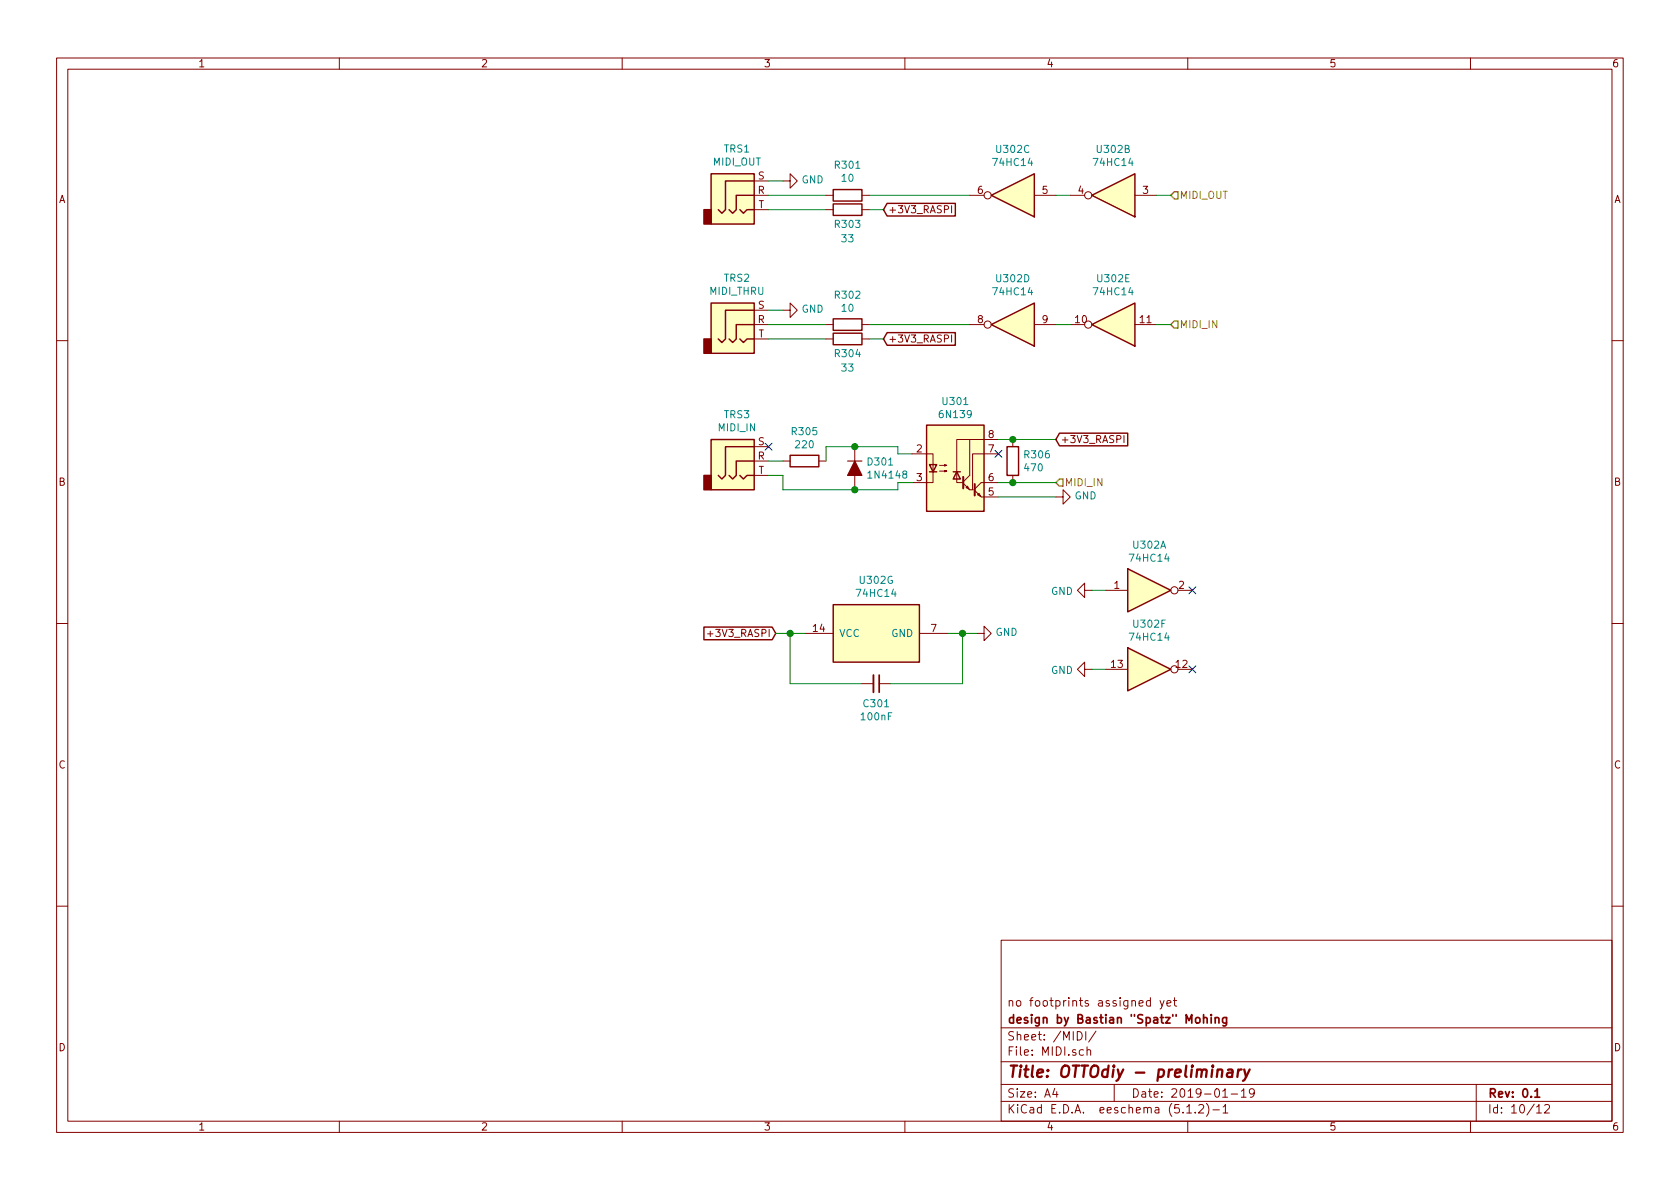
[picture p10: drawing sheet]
<svg xmlns="http://www.w3.org/2000/svg" width="297mm" height="210mm" viewBox="0 0 297 210" stroke-linecap="round" stroke-linejoin="round" font-family="sans-serif">
<g fill="none" stroke="#840000" stroke-width=".18">
<path d="M10 10.3h277v189.9h-277zM12 12.2h273v186.1h-273zM60 10.3v1.9M110 10.3v1.9M160 10.3v1.9M210 10.3v1.9M260 10.3v1.9M133.3 34.5h2.6M133.3 32h2.6M133.3 37.1h2.6M138.4 32h1.3v-1.3l1.3 1.3-1.3 1.3v-1.3M146 34.5h1.3"/>
<path d="M146 37.1h1.3M152.4 34.5h1.3M152.4 37.1h1.3M168.2 36.4v1.2M171.4 34.5h2.6M182.9 34.5h3.8M189.2 34.5h2.6M200.7 34.5h3.8M133.3 57.4h2.6M133.3 54.9h2.6M133.3 59.9h2.6M138.4 54.9h1.3v-1.3l1.3 1.3-1.3 1.2v-1.2"/>
<path d="M146 57.4h1.3M146 59.9h1.3M152.4 57.4h1.3M152.4 59.9h1.3M168.2 59.2v1.3M171.4 57.4h2.6M182.9 57.4h3.8M189.2 57.4h2.6M200.7 57.4h3.8M10 60.2h2M133.3 79h2.6M151.1 79v7.6"/>
<path d="M171.4 77.7h-2.2v7.6h1M176.5 77.7h-5.1v6.4l-1.1 1.1M179.1 77.7v1.3M198.7 77v1.3M285 60.2h2M133.3 81.5h2.6M133.3 84.1h2.6M138.4 81.5h1.3M144.8 81.5h1.2M161.3 80.3h3.7v5h-3.7M166.1 83.3h1.3l-.4 .1v-.2l.4 .1M166.1 82.3h1.3l-.4 .1v-.2l.4 .1"/>
<path d="M170.3 85.5l1.1 1.1h.7M170.8 86.2l.3-.2 .2 .5zM172.3 86.7l1.2 1.2h3M172.8 87.5l.3-.3 .3 .6zM176.5 80.3h-4.5v6.3M176.5 85.3h-3l-1.2 1.2M179.1 84.1v1.2M186.7 87.9h1.3v-1.3l1.2 1.3-1.2 1.2v-1.2M10 110.3h2M125.1 112.1h1M142.2 112h5.1M162.6 112h5"/>
<path d="M172.7 112h1.3v-1.3l1.3 1.3-1.3 1.3v-1.3M191.8 104.4v-1.3l-1.3 1.3 1.3 1.3v-1.3h1.2M191.8 118.4v-1.3l-1.3 1.3 1.3 1.2v-1.2h1.2M195.6 104.4h3.8M195.6 118.4h3.8M208.3 104.4h2.5M208.3 118.4h2.5M285 110.3h2M152.4 120.9h2M155.4 120.9h2.1M10 160.2h2M177 166.3h108v32h-108z"/>
<path d="M203.4 177l-.4-.1-.3 .3 .1 .6h.6M203.4 176.4v1.5M205.1 176.9l.4 1M205.8 176.9l-.5 1.4-.2 .1M206.3 177.4l.7-.1v-.3l-.4-.1-.3 .2 .1 .7h.6M207.5 176.9h.6M207.7 176.4v1.3l.4 .2M285 160.2h2M60 198.3v1.9M110 198.3v1.9M160 198.3v1.9M177 194.8h108"/>
<path d="M177 191.8h108M177 187.8h108M177 181.8h108M186.5 192.5l-.4 1h1M186.8 193v1M190.5 182.4a.76 .76 0 0 1 .8 .8 .76 .76 0 0 1-.8 .7zM191.6 185.7l-.5-.1-.3 .3 .1 .6 .2 .1 .5-.1M192 182.4v1.5M192.2 185.7l.2-.1 .4 .1v.9M192.2 185.1v1.5M193.8 182.3l-1.3 2M197 191.8v3"/>
<path d="M209.8 195.8l.5-.5v1.5M209.8 196.8h.9M210 198.3v1.9M211.3 196.7v.1M212 195.5l.2-.2h.3l.3 .5-.9 1h.9M213.3 195.1a1.71 1.71 0 0 1 0 2.3M214.5 196.3h1.1M216.2 194h.8M216.3 195.8l.4-.5v1.5M216.3 196.8h.8M217.7 193.5h1.1M219.5 193l.4-.5v1.5"/>
<path d="M219.5 194h.8M221.8 193.2l-.3 .3h-.3l-.3-.3v-.4l.2-.2 .4-.1 .2 .2a1.13 1.13 0 0 1-.2 1.2l-.4 .1M260 198.3v1.9M261 191.8v6.5M271.7 195.8l.4-.5v1.5M271.7 196.8h.8M273.1 195.5l.2-.2h.4l.2 .2 .1 .3-.1 .2-.9 .8h1"/>
<circle cx="174.6" cy="34.5" r=".63"/>
<circle cx="192.4" cy="34.5" r=".63"/>
<circle cx="174.6" cy="57.4" r=".63"/>
<circle cx="192.4" cy="57.4" r=".63"/>
<circle cx="207.6" cy="118.4" r=".63"/>
<circle cx="207.6" cy="104.4" r=".63"/>
</g>
<path d="M155.4 119.4v3M212.8 179.4v1.5M214.1 179.4v.2M214.1 179.9v1M214.9 179.9v1M216.9 179.9v1.2l-.3 .3h-.4M212.8 180.1l.2-.2 .4 .1v.9M214.9 180.1v-.1a.37 .37 0 0 1 .6 .1v.8M216.9 180l-.5-.1-.2 .3v.6l.2 .1 .5-.1M271.4 193l.4-.5v1.5M271.4 194h.8" fill="none" stroke="#840000" stroke-width=".3"/>
<path d="M215.3 189.3a.5 .5 0 0 1 .8 .1l-.1 1M217.1 189.2h.8l-.1 1.2M217.9 189.6l-.7 .1a.41 .41 0 0 0-.3 .3 .41 .41 0 0 0 .2 .4l.7-.1M218.9 189.1l-.1 1.3M219.5 189.1a.55 .55 0 0 0-.6 .4M220 189.1l.3 1.3M221 189.1l-.9 1.8-.3 .2" fill="none" stroke="#840000" stroke-width=".41"/>
<g fill="#ffffc2" stroke="#ffffc2" stroke-width=".18">
<path d="M125.7 30.7h7.6v8.9h-7.6z"/>
<path d="M125.7 53.6h7.6v8.9h-7.6z"/>
<path d="M125.7 77.7h7.6v8.9h-7.6z"/>
<path d="M163.8 75.2h10.2v15.2h-10.2z"/>
<path d="M199.4 100.6l7.6 3.8-7.6 3.8z"/>
<path d="M193 34.5l7.7-3.8v7.6z"/>
<path d="M175.3 34.5l7.6-3.8v7.6z"/>
<path d="M175.3 57.4l7.6-3.8v7.6z"/>
<path d="M193 57.4l7.7-3.8v7.6z"/>
<path d="M199.4 114.5l7.6 3.9-7.6 3.8z"/>
<path d="M147.3 106.9h15.3v10.2h-15.3z"/>
</g>
<g fill="none" stroke="#840000" stroke-width=".25">
<path d="M125.7 30.7h7.6v8.9h-7.6zM130.8 37.1l.6 .6 .7-.6h1.2M133.3 34.5h-3.1v2.6l-.7 .6-.6-.6M133.3 32h-5v5.1l-.7 .6-.6-.6M147.3 33.5h5.1v2.1h-5.1zM147.3 36.1h5.1v2h-5.1zM156.8 36h12.1v2.2h-12.1l-.6-1.1zM175.3 34.5l7.6-3.8v7.6zM193 34.5l7.7-3.8v7.6zM125.7 53.6h7.6v8.9h-7.6zM130.8 59.9l.6 .7 .7-.7h1.2M133.3 57.4h-3.1v2.5l-.7 .7-.6-.7"/>
<path d="M133.3 54.9h-5v5l-.7 .7-.6-.7M147.3 56.4h5.1v2h-5.1zM147.3 58.9h5.1v2.1h-5.1zM156.8 58.8h12.1v2.3h-12.1l-.6-1.2zM175.3 57.4l7.6-3.8v7.6zM193 57.4l7.7-3.8v7.6zM125.7 77.7h7.6v8.9h-7.6zM133.3 79h-5v5.1l-.7 .6-.6-.6M163.8 75.2h10.2v15.2h-10.2zM178.1 79h2v5.1h-2zM187.3 76.6h12.1v2.2h-12.1l-.6-1.1zM130.8 84.1l.6 .6 .7-.6h1.2"/>
<path d="M133.3 81.5h-3.1v2.6l-.7 .6-.6-.6M139.7 80.5h5.1v2h-5.1zM164.3 82.2h1.3l-.6 1.2zM164.3 83.4h1.3M168.5 83.4h1.3M169.2 83.4l.6 1.3h-1.3zM124.5 110.9h12l.7 1.1-.7 1.1h-12zM147.3 106.9h15.3v10.2h-15.3zM199.4 100.6l7.6 3.8-7.6 3.8zM199.4 114.5l7.6 3.9-7.6 3.8z"/>
</g>
<g fill="#840000" stroke="#840000" stroke-width=".25">
<path d="M124.5 37.1h1.2v2.5h-1.2z"/>
<path d="M124.5 59.9h1.2v2.6h-1.2z"/>
<path d="M124.5 84.1h1.2v2.5h-1.2z"/>
</g>
<g fill="none" stroke="#008400" stroke-width=".18">
<path d="M135.9 34.5h10.1M135.9 37.1h10.1M135.9 32h2.5M153.7 34.5h17.7M153.7 37.1h2.5M186.7 34.5h2.5M204.5 34.5h2.5M135.9 57.4h10.1M135.9 59.9h10.1M135.9 54.9h2.5M153.7 57.4h17.7M153.7 59.9h2.5"/>
<path d="M186.7 57.4h2.5M204.5 57.4h2.5M176.5 77.7h10.2M135.9 81.5h2.5M135.9 84.1h2.5v2.5h20.3v-1.3h2.6M161.3 80.3h-2.6v-1.3h-12.7v2.5M176.5 85.3h10.2M176.5 87.9h10.2M137.2 112h5M139.7 112v8.9h12.7M167.6 112h5.1M170.2 112v8.9h-12.7"/>
<path d="M193 104.4h2.6M193 118.4h2.6"/>
</g>
<path d="M207.6 33.9h.7v1.3h-.7l-.6-.7zM207.6 56.8h.7v1.2h-.7l-.6-.6zM187.3 84.7h.7v1.3h-.7l-.6-.7z" fill="none" stroke="#848400" stroke-width=".25"/>
<path d="M135.3 78.4l1.2 1.2M136.5 78.4l-1.2 1.2M175.9 79.6l1.2 1.3M177.1 79.6l-1.2 1.3M210.2 103.8l1.2 1.2M210.2 117.7l1.2 1.3M211.4 103.8l-1.2 1.2M211.4 117.7l-1.2 1.3" fill="none" stroke="#000084" stroke-width=".18"/>
<path d="M149.9 81.5h2.5" fill="none" stroke="#840000" stroke-width=".2"/>
<path d="M151.1 81.5l1.3 2.6h-2.5z" fill="#840000" stroke="#840000" stroke-width=".2"/>
<path d="M170.3 84.3v2.1M172.3 85.6v2" fill="none" stroke="#840000" stroke-width=".36"/>
<g fill="#008400" stroke="#008400" stroke-width=".25">
<circle cx="151.1" cy="79" r=".51"/>
<circle cx="151.1" cy="86.6" r=".51"/>
<circle cx="179.1" cy="85.3" r=".51"/>
<circle cx="179.1" cy="77.7" r=".51"/>
<circle cx="139.7" cy="112" r=".51"/>
<circle cx="170.2" cy="112" r=".51"/>
</g>
<path d="M154.4 119.4v3" fill="none" stroke="#840000" stroke-width=".33"/>
<text font-size="2.8" fill="#840000" x="178" y="190.5">Title: OTTOdiy - preliminary</text>
<g font-size="2.1" fill="#840000">
<text x="178" y="178">no footprints assigned yet</text>
<text x="178" y="184">Sheet: /MIDI/</text>
<text x="178" y="181">design by Bastian &quot;Spatz&quot; Mohing</text>
<text x="178" y="186.7">File: MIDI.sch</text>
<text x="178" y="196.9">KiCad E.D.A. eeschema (5.1.2)-1</text>
<text x="178" y="194.1">Size: A4</text>
<text x="200" y="194.1">Date: 2019-01-19</text>
<text x="263" y="194.1">Rev: 0.1</text>
<text x="263" y="196.9">Id: 10/12</text>
</g>
<g font-size="1.8" fill="#840000">
<text x="35" y="11.9">1</text>
<text x="85" y="11.9">2</text>
<text x="135" y="11.9">3</text>
<text x="185" y="11.9">4</text>
<text x="235" y="11.9">5</text>
<text x="285" y="11.9">6</text>
<text x="10.4" y="35.9">A</text>
<text x="134" y="34.3">R</text>
<text x="134" y="31.7">S</text>
<text x="172.9" y="34.3">6</text>
<text x="184.3" y="34.3">5</text>
<text x="190.7" y="34.3">4</text>
<text x="202.1" y="34.3">3</text>
<text x="285.4" y="35.9">A</text>
<text x="134.1" y="36.8">T</text>
<text x="157" y="37.7">+3V3_RASPI</text>
<text x="134" y="57.1">R</text>
<text x="134" y="54.6">S</text>
<text x="134.1" y="59.7">T</text>
<text x="172.9" y="57.1">8</text>
<text x="184.3" y="57.1">9</text>
<text x="190.2" y="57.1">10</text>
<text x="201.6" y="57.1">11</text>
<text x="157" y="60.6">+3V3_RASPI</text>
<text x="174.8" y="77.5">8</text>
<text x="134" y="81.3">R</text>
<text x="134" y="78.7">S</text>
<text x="134.1" y="83.8">T</text>
<text x="162.1" y="80">2</text>
<text x="174.8" y="80">7</text>
<text x="187.5" y="78.4">+3V3_RASPI</text>
<text x="10.4" y="85.9">B</text>
<text x="162.1" y="85.1">3</text>
<text x="174.8" y="87.6">5</text>
<text x="174.8" y="85.1">6</text>
<text x="285.4" y="85.9">B</text>
<text x="197" y="104.1">1</text>
<text x="208.4" y="104.1">2</text>
<text x="125.8" y="112.6">+3V3_RASPI</text>
<text x="143.8" y="111.8">14</text>
<text x="164.6" y="111.8">7</text>
<text x="196.5" y="118.1">13</text>
<text x="207.9" y="118.1">12</text>
<text x="10.4" y="135.9">C</text>
<text x="285.4" y="135.9">C</text>
<text x="10.4" y="185.9">D</text>
<text x="285.4" y="185.9">D</text>
<text x="35" y="199.9">1</text>
<text x="85" y="199.9">2</text>
<text x="135" y="199.9">3</text>
<text x="185" y="199.9">4</text>
<text x="235" y="199.9">5</text>
<text x="285" y="199.9">6</text>
</g>
<g font-size="1.8" fill="#008484">
<text x="126.1" y="29.3">MIDI_OUT</text>
<text x="128" y="27">TRS1</text>
<text x="147.8" y="29.8">R301</text>
<text x="175.8" y="29.4">74HC14</text>
<text x="176.3" y="27">U302C</text>
<text x="193.6" y="29.4">74HC14</text>
<text x="194.1" y="27">U302B</text>
<text x="141.7" y="32.4">GND</text>
<text x="148.9" y="32.2">10</text>
<text x="147.8" y="40.3">R303</text>
<text x="148.9" y="42.8">33</text>
<text x="125.5" y="52.1">MIDI_THRU</text>
<text x="128" y="49.8">TRS2</text>
<text x="147.8" y="52.8">R302</text>
<text x="175.8" y="52.2">74HC14</text>
<text x="176.3" y="49.9">U302D</text>
<text x="193.6" y="52.2">74HC14</text>
<text x="194.2" y="49.9">U302E</text>
<text x="141.7" y="55.3">GND</text>
<text x="148.9" y="55.1">10</text>
<text x="147.8" y="63.2">R304</text>
<text x="148.9" y="65.7">33</text>
<text x="166.8" y="71.6">U301</text>
<text x="127.1" y="76.3">MIDI_IN</text>
<text x="128" y="74">TRS3</text>
<text x="140.1" y="77">R305</text>
<text x="166.3" y="73.9">6N139</text>
<text x="140.8" y="79.3">220</text>
<text x="153.5" y="82.3">D301</text>
<text x="181.3" y="81">R306</text>
<text x="181.3" y="83.4">470</text>
<text x="153.8" y="84.6">1N4148</text>
<text x="190" y="88.3">GND</text>
<text x="200" y="99.3">74HC14</text>
<text x="200.5" y="97">U302A</text>
<text x="151.7" y="105.6">74HC14</text>
<text x="152.1" y="103.2">U302G</text>
<text x="185.8" y="105.2">GND</text>
<text x="148.3" y="112.6">VCC</text>
<text x="157.6" y="112.6">GND</text>
<text x="176" y="112.4">GND</text>
<text x="200" y="113.3">74HC14</text>
<text x="200.6" y="111">U302F</text>
<text x="185.8" y="119.2">GND</text>
<text x="152.8" y="125.1">C301</text>
<text x="152.4" y="127.4">100nF</text>
</g>
<g font-size="1.8" fill="#848400">
<text x="208.5" y="35.2">MIDI_OUT</text>
<text x="208.5" y="58">MIDI_IN</text>
<text x="188.2" y="86">MIDI_IN</text>
</g>
</svg>
